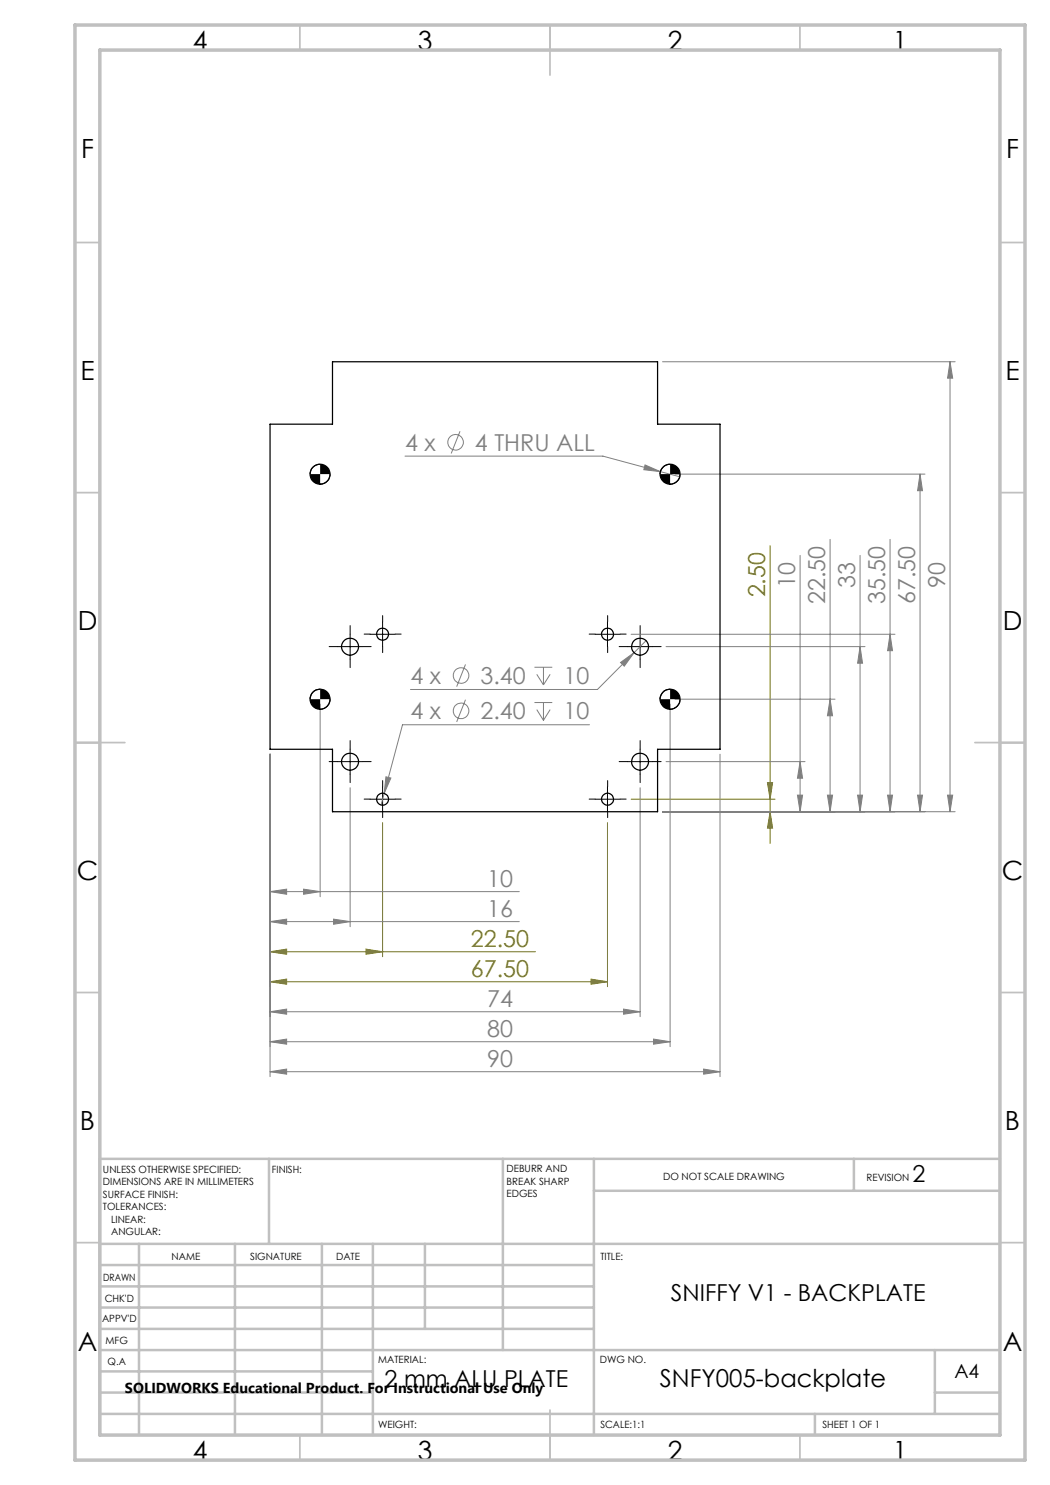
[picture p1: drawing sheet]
<svg xmlns="http://www.w3.org/2000/svg" width="210mm" height="297mm" viewBox="0 0 210 297" stroke-linecap="round" stroke-linejoin="round" font-family="sans-serif">
<g fill="none" stroke="#808080" stroke-width=".2">
<path d="M132.5 72.4h58.5M190 72.4l.5 3.2h-1zM190 72.4v89.9M81 91.2h39.6l11.5 3.1M92 86.3l-1.8 4.4M129 93l3.1 1.3-3.3-.4zM132.1 94.3l3.9 1.1M135 94.8h50M184 94.8l.5 3.3h-1zM184 94.8v67.5M160 111.1v51.2M166 107.9v54.4"/>
<path d="M172 111.1v51.2M178 107.9v54.4M93.1 132.9l-1.8 4.4M93.1 139.9l-1.8 4.5M106.9 133.5h3.6M107.4 134.9l1.3 2.1M108.7 133.5v3.5M110 134.9l-1.3 2.1M124.1 132.5l2.7-2-2 2.7zM126.2 126.9h52.8M126.8 130.5l-7.3 7.4h-37.4M129.2 128.1l-2.4 2.4"/>
<path d="M133.2 129.3h39.8M135 139.8h32M166 139.8l.5 3.4h-1zM172 129.3l.5 3.3h-1zM178 126.9l.5 3.2h-1zM54 150.8v64.5M64 140.8v38.5M70 157.5v27.8M76.8 158.7l-.6 2.3M77.2 155.4l1 .2-1.4 3.1zM106.9 140.5h3.6M107.4 141.9l1.3 2.2"/>
<path d="M108.7 140.5v3.6M110 141.9l-1.3 2.2M117.9 145h-37.4l-3.7 13.7M128 157.5v45.8M133.2 152.3h27.8M134 140.8v68.5M144 150.8v64.5M159.5 159h1l-.5 3.3zM160 152.3l.5 3.3h-1zM165.5 159h1l-.5 3.3zM171.5 159h1l-.5 3.3zM177.5 159h1l-.5 3.3z"/>
<path d="M183.5 159h1l-.5 3.3zM189.5 159h1l-.5 3.3zM54 178.3l3.3-.5v1.1zM54 178.3h49.9M60.7 177.8l3.3 .5-3.3 .6zM132.5 162.3h58.5M54 184.3l3.3-.5v1.1zM54 184.3h49.9M66.7 183.8l3.3 .5-3.3 .6zM54 208.3l3.3-.5v1zM54 202.3l3.3-.5v1zM54 214.3l3.3-.5v1z"/>
<path d="M54 208.3h80M54 202.3h74M54 214.3h90M124.7 201.8l3.3 .5-3.3 .5zM130.7 207.8l3.3 .5-3.3 .5zM140.7 213.8l3.3 .5-3.3 .5z"/>
<circle cx="91.1" cy="88.5" r="1.55"/>
<circle cx="92.2" cy="135.1" r="1.55"/>
<circle cx="92.2" cy="142.2" r="1.56"/>
</g>
<g fill="none" stroke="#000" stroke-width=".2">
<path d="M64 92.8a1.98 1.98 0 0 0-2 2M66 94.8a1.98 1.98 0 0 1-2 2M134 92.8a1.98 1.98 0 0 0-2 2M136 94.8a1.98 1.98 0 0 1-2 2M64 137.8a2.04 2.04 0 0 0-2 2M66 139.8a1.98 1.98 0 0 1-2 2M67.5 129.3h5M70 126.9v4.9M74 126.9h5M76.5 124.4v4.9M119 126.9h5M121.5 124.4v4.9"/>
<path d="M125.5 129.3h5M128 126.9v4.9M134 137.8a2.04 2.04 0 0 0-2 2M136 139.8a1.98 1.98 0 0 1-2 2M67.5 152.3h5M70 149.9v4.9M74 159.8h5M76.5 157.3v5M119 159.8h5M121.5 157.3v5M125.5 152.3h5M128 149.9v4.9"/>
</g>
<g fill="none" stroke="#808000" stroke-width=".2">
<path d="M154 109.1v59.6M54 150.8v46.5M126.2 159.8h28.8M153.5 156.5h1l-.5 3.3zM76.5 164.5v26.8M121.5 164.5v32.8M132.5 162.3h22.5M154 162.3l.5 3.3h-1zM54 190.4l3.3-.6v1zM54 196.4l3.3-.6v1zM54 190.4h53.1M54 196.4h67.5"/>
<path d="M73.2 189.8l3.3 .6-3.3 .4zM118.2 195.8l3.3 .6-3.3 .4z"/>
</g>
<g fill="none" stroke="#000" stroke-width=".2" stroke-dasharray="15.2 1.3 1.3 1.3">
<path d="M67.5 129.3h-1.7M70 126.8v-1.7M70 131.8v1.7M72.5 129.3h1.7M74 126.8h-1.2M76.5 124.3v-1.2M76.5 129.3v1.2M79 126.8h1.2M119 126.8h-1.2M121.5 124.3v-1.2M121.5 129.3v1.2M124 126.8h1.2"/>
<path d="M125.5 129.3h-1.7M128 126.8v-1.7M128 131.8v1.7M130.5 129.3h1.7M67.5 152.3h-1.7M70 149.8v-1.7M70 154.8v1.7M72.5 152.3h1.7M74 159.8h-1.2M76.5 157.3v-1.2M79 159.8h1.2M119 159.8h-1.2"/>
<path d="M121.5 157.3v-1.2M124 159.8h1.2M125.5 152.3h-1.7M128 149.8v-1.7M128 154.8v1.7M130.5 152.3h1.7M76.5 162.3v1.2M121.5 162.3v1.2"/>
</g>
<g fill="none" stroke="#c0c0c0" stroke-width=".35">
<path d="M60 5v5M110 5v10M160 5v5M15 48.5h5M200 48.5h5M15 98.5h5M200 98.5h5M15 148.5h10M195 148.5h10M15 198.5h5M200 198.5h5M15 248.5h5"/>
<path d="M200 248.5h5M60 287v5M110 282v10M160 287v5"/>
</g>
<g fill="none" stroke="#c0c0c0" stroke-width=".5">
<path d="M53.8 231.8v17M100.6 231.8v38.2M118.8 231.8v55.2M118.8 238.2h81.2M170.8 231.8v6.4M200 231.8h-180v55.2M20 248.8h180M20 257.3h98.8M20 253h98.8M27.8 248.8v38.2M47 248.8v38.2M64.4 248.8v38.2"/>
<path d="M74.6 248.8v38.2M85 248.8v17M20 265.8h98.8M20 261.5h98.8M20 278.5h54.6M20 274.3h54.6M20 270h180M187 278.5h13M187 270v12.8M20 282.8h180M163 282.8v4.2"/>
</g>
<path d="M15 5h190v287h-190zM20 10h180v277h-180z" fill="none" stroke="#c0c0c0" stroke-width=".7"/>
<path d="M132 139.8a2.04 2.04 0 0 0 2 2v-2zM134 137.8v2h2a1.98 1.98 0 0 0-2-2zM62 139.8a1.98 1.98 0 0 0 2 2v-2zM64 137.8v2h2a1.98 1.98 0 0 0-2-2zM132 94.8a2.04 2.04 0 0 0 2 2v-2zM134 92.8v2h2a1.98 1.98 0 0 0-2-2zM62 94.8a1.98 1.98 0 0 0 2 2v-2zM64 92.8v2h2a1.98 1.98 0 0 0-2-2z" fill="#000"/>
<g fill="#808000">
<path d="M54 190.4l3.3-.6v1zM73.2 189.8l3.3 .6-3.3 .4zM54 196.4l3.3-.6v1zM118.2 195.8l3.3 .6-3.3 .4z"/>
<path d="M154 162.3l.5 3.3h-1zM153.5 156.5h1l-.5 3.3z"/>
</g>
<g fill="#808080">
<path d="M124.1 132.5l.7 .7 2-2.7zM129 93l-.2 .9 3.3 .4zM54 184.3l3.3-.5v1.1zM66.7 183.8l3.3 .5-3.3 .6zM54 208.3l3.3-.5v1zM130.7 207.8l3.3 .5-3.3 .5zM54 178.3l3.3-.5v1.1zM60.7 177.8l3.3 .5-3.3 .6zM54 202.3l3.3-.5v1zM124.7 201.8l3.3 .5-3.3 .5zM77.2 155.4l-.4 3.3 1.4-3.1z"/>
<path d="M54 214.3l3.3-.5v1zM140.7 213.8l3.3 .5-3.3 .5z"/>
<path d="M159.5 159h1l-.5 3.3zM160 152.3l.5 3.3h-1zM171.5 159h1l-.5 3.3zM172 129.3l.5 3.3h-1zM183.5 159h1l-.5 3.3zM184 94.8l.5 3.3h-1zM189.5 159h1l-.5 3.3zM190 72.4l.5 3.2h-1zM165.5 159h1l-.5 3.3zM166 139.8l.5 3.4h-1zM177.5 159h1l-.5 3.3zM178 126.9l.5 3.2h-1z"/>
</g>
<g fill="none" stroke="#000" stroke-width=".25">
<path d="M54 84.8h12.5v-12.4h65v12.4h12.5v65.1h-12.5v12.4h-65v-12.4h-12.5z"/>
<circle cx="64" cy="94.8" r="2.01"/>
<circle cx="134" cy="94.8" r="2"/>
<circle cx="64" cy="139.8" r="2.01"/>
<circle cx="70" cy="129.3" r="1.7"/>
<circle cx="76.5" cy="126.8" r="1.21"/>
<circle cx="121.5" cy="126.9" r="1.2"/>
<circle cx="128" cy="129.3" r="1.7"/>
<circle cx="134" cy="139.9" r="2"/>
<circle cx="70" cy="152.4" r="1.7"/>
<circle cx="76.5" cy="159.8" r="1.2"/>
<circle cx="121.5" cy="159.8" r="1.19"/>
<circle cx="128" cy="152.4" r="1.7"/>
</g>
<g font-size="5.3">
<text x="38.5" y="9.9">4</text>
<text x="83.5" y="9.9">3</text>
<text x="133.6" y="9.9">2</text>
<text x="178.6" y="9.9">1</text>
<text x="16.2" y="31.7">F</text>
<text x="201.2" y="31.7">F</text>
<text x="16.1" y="75.9">E</text>
<text x="201.1" y="75.9">E</text>
<text x="15.5" y="125.9">D</text>
<text x="200.5" y="125.9">D</text>
<text x="15.4" y="175.9">C</text>
<text x="200.4" y="175.9">C</text>
<text x="16" y="225.9">B</text>
<text x="201" y="225.9">B</text>
<text x="15.5" y="270.2">A</text>
<text x="200.5" y="270.2">A</text>
<text x="38.5" y="291.9">4</text>
<text x="83.5" y="291.9">3</text>
<text x="133.6" y="291.9">2</text>
<text x="178.6" y="291.9">1</text>
</g>
<text font-size="4.9" x="132" y="277.3">SNFY005-backplate</text>
<g font-size="4.7" fill="#808080">
<text x="81" y="90.2">4 x</text>
<text x="95" y="90.2">4 THRU ALL</text>
<text x="159" y="117.5" transform="rotate(-90 159 117.5)">10</text>
<text x="171" y="117.5" transform="rotate(-90 171 117.5)">33</text>
<text x="189" y="117.5" transform="rotate(-90 189 117.5)">90</text>
<text x="165" y="120.8" transform="rotate(-90 165 120.8)">22.50</text>
<text x="177" y="120.8" transform="rotate(-90 177 120.8)">35.50</text>
<text x="183" y="120.8" transform="rotate(-90 183 120.8)">67.50</text>
<text x="82.1" y="136.8">4 x</text>
<text x="96.1" y="136.8">3.40</text>
<text x="112.7" y="136.8">10</text>
<text x="82.1" y="143.9">4 x</text>
<text x="96.1" y="143.9">2.40</text>
<text x="112.7" y="143.9">10</text>
<text x="97.4" y="177.3">10</text>
<text x="97.4" y="183.3">16</text>
<text x="97.4" y="201.3">74</text>
<text x="97.4" y="207.3">80</text>
<text x="97.4" y="213.3">90</text>
</g>
<g font-size="4.7" fill="#808000">
<text x="153" y="119.5" transform="rotate(-90 153 119.5)">2.50</text>
<text x="94.2" y="189.3">22.50</text>
<text x="94.2" y="195.3">67.50</text>
</g>
<g font-size="4.7">
<text x="182.5" y="236.3">2</text>
<text x="134.2" y="260.2">SNIFFY V1 - BACKPLATE</text>
<text x="76.9" y="277.4">2 mm ALU PLATE</text>
</g>
<text font-size="3.9" x="190.9" y="275.5">A4</text>
<text font-size="2.9" x="25" y="278.6">SOLIDWORKS Educational Product. For Instructional Use Only</text>
<g font-size="2">
<text x="20.6" y="234.6">UNLESS OTHERWISE SPECIFIED:</text>
<text x="20.6" y="237.1">DIMENSIONS ARE IN MILLIMETERS</text>
<text x="20.6" y="239.6">SURFACE FINISH:</text>
<text x="54.4" y="234.6">FINISH:</text>
<text x="101.3" y="234.5">DEBURR AND</text>
<text x="101.3" y="237">BREAK SHARP</text>
<text x="101.3" y="239.5">EDGES</text>
<text x="132.6" y="236">DO NOT SCALE DRAWING</text>
<text x="173.3" y="236.2">REVISION</text>
<text x="20.6" y="242.1">TOLERANCES:</text>
<text x="22.2" y="244.6">LINEAR:</text>
<text x="22.2" y="247.1">ANGULAR:</text>
<text x="34.3" y="252">NAME</text>
<text x="50" y="251.9">SIGNATURE</text>
<text x="67.2" y="251.9">DATE</text>
<text x="120.1" y="251.9">TITLE:</text>
<text x="20.6" y="256.1">DRAWN</text>
<text x="20.9" y="260.3">CHK'D</text>
<text x="20.4" y="264.4">APPV'D</text>
<text x="21.1" y="268.8">MFG</text>
<text x="21.5" y="273">Q.A</text>
<text x="75.6" y="272.5">MATERIAL:</text>
<text x="120" y="272.5">DWG NO.</text>
<text x="75.6" y="285.5">WEIGHT:</text>
<text x="120.1" y="285.6">SCALE:1:1</text>
<text x="164.5" y="285.6">SHEET 1 OF 1</text>
</g>
</svg>
